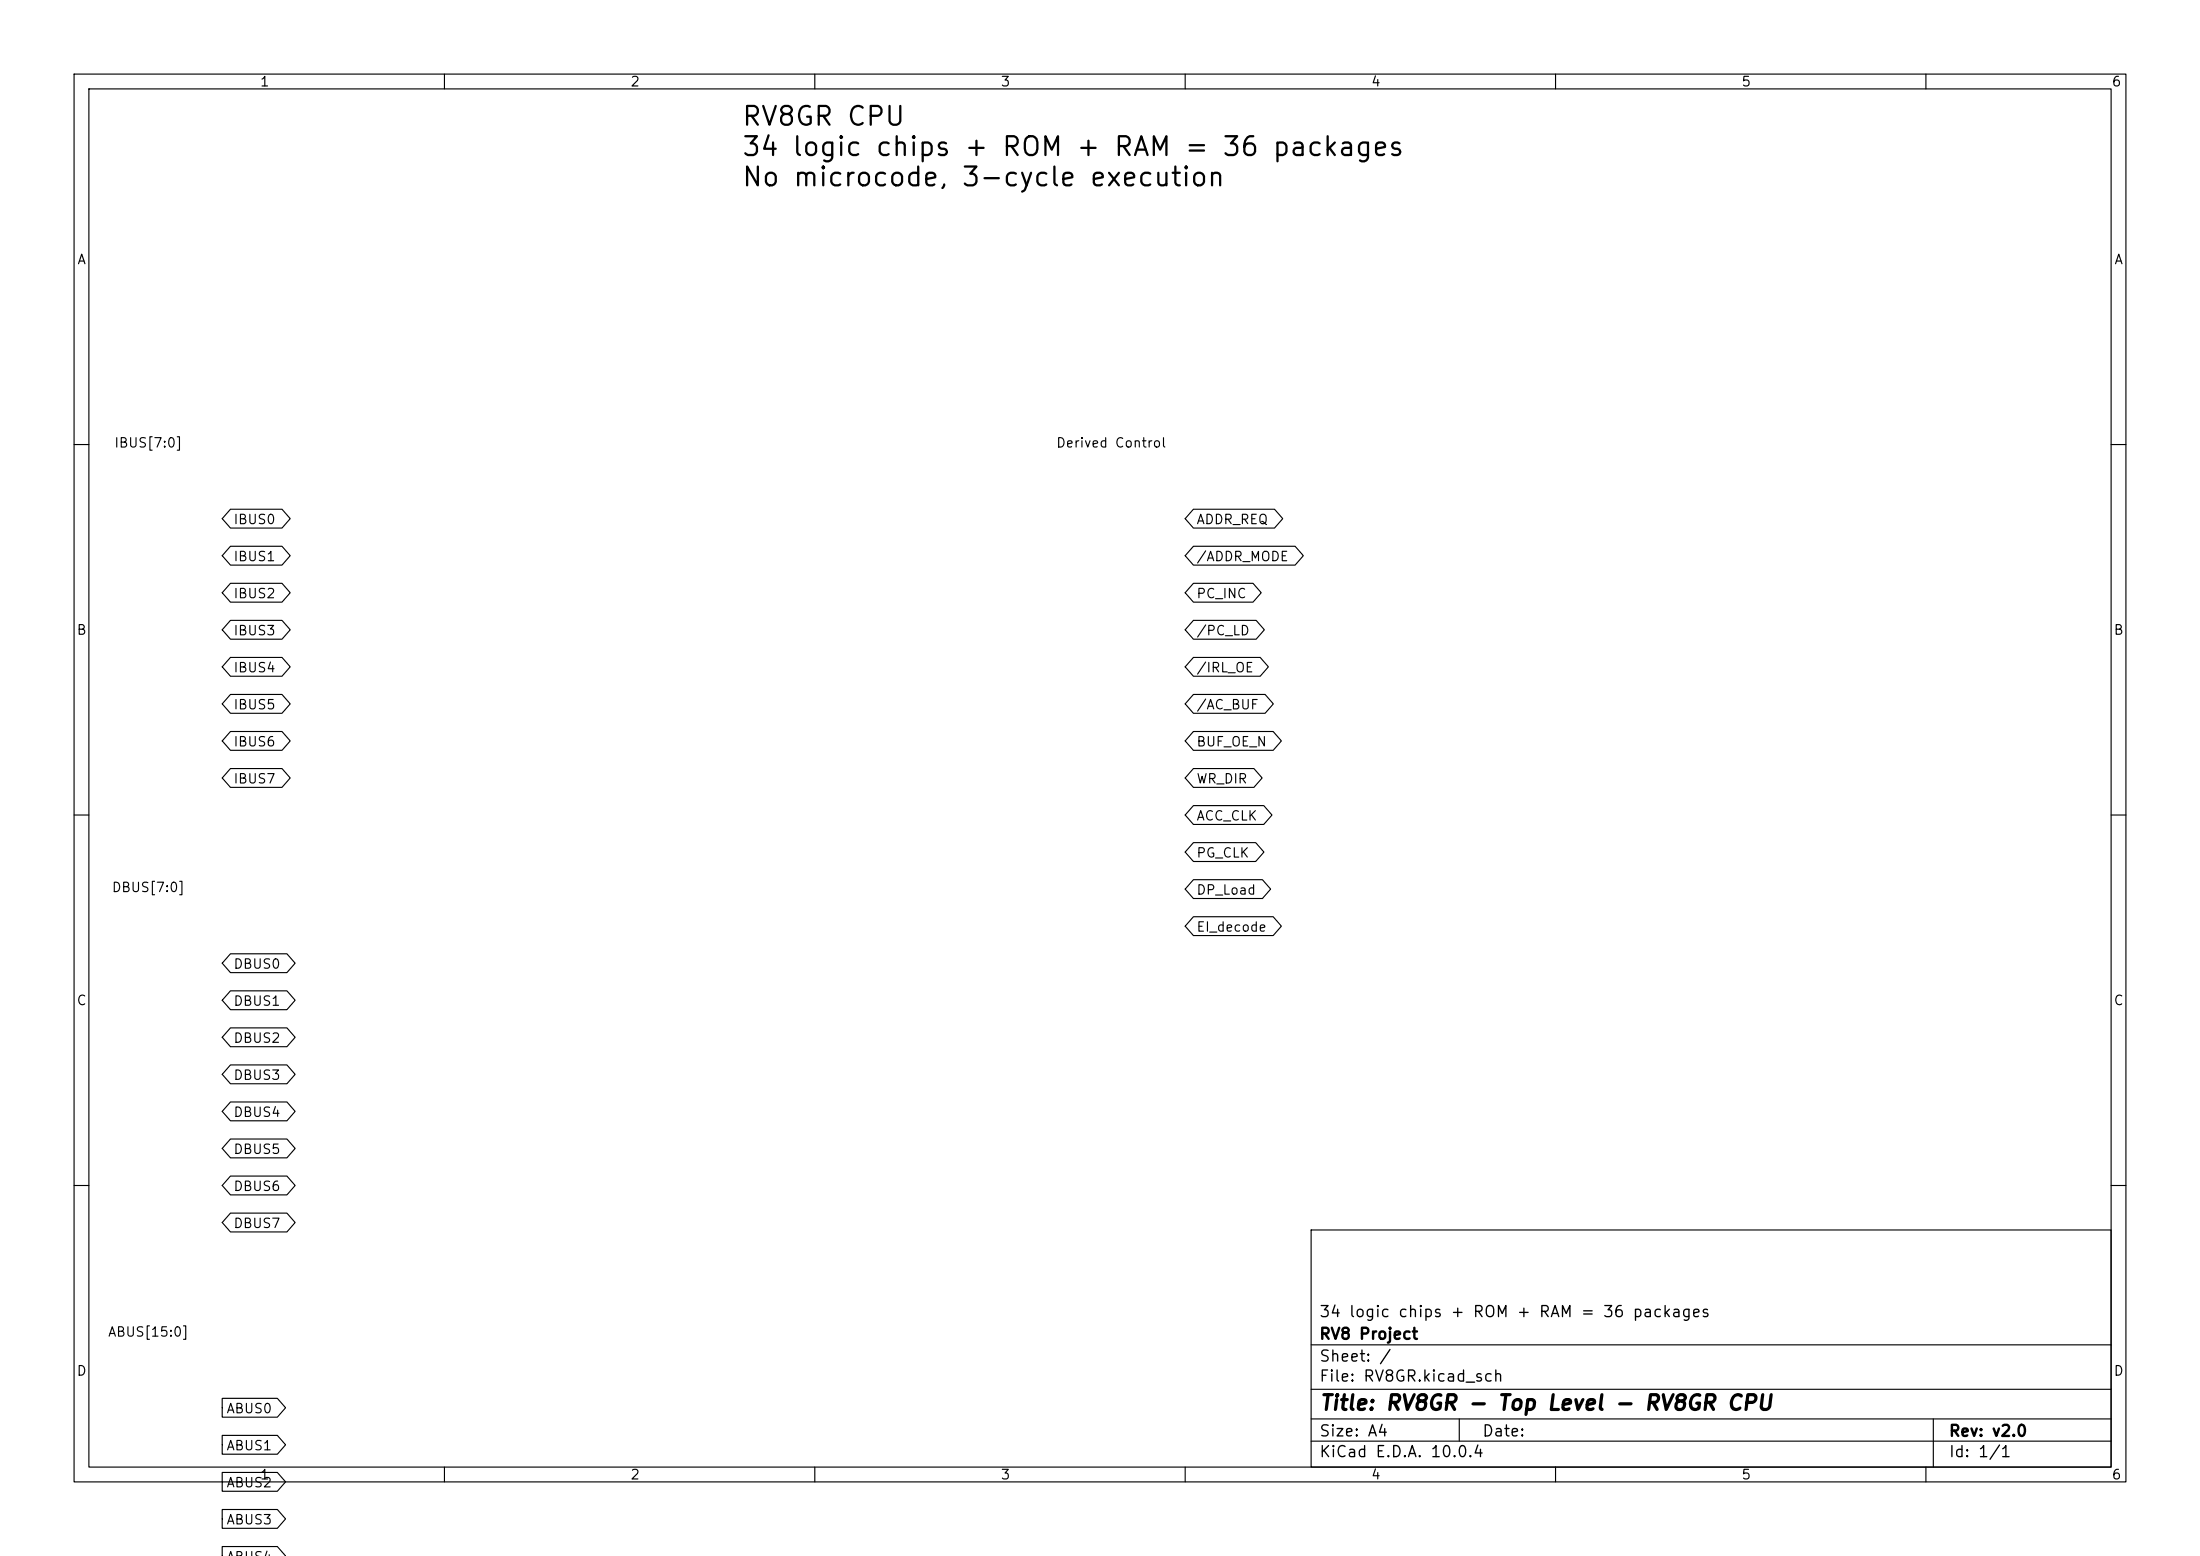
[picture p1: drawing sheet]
<svg xmlns="http://www.w3.org/2000/svg" width="297mm" height="210mm" viewBox="0 0 297 210" stroke-linecap="round" stroke-linejoin="round" font-family="sans-serif">
<g fill="none" stroke="#000" stroke-width=".15">
<path d="M10 10h277v190h-277zM12 12h273v186h-273zM60 10v2M110 10v2M160 10v2M210 10v2M260 10v2M10 60h2M31.1 68.7h7l1.1 1.3-1.1 1.3h-7l-1.1-1.3zM31.1 78.7h7l1.1 1.3-1.1 1.3h-7l-1.1-1.3zM31.1 73.7h7l1.1 1.3-1.1 1.3h-7l-1.1-1.3zM161.1 68.7h11l1.1 1.3-1.1 1.3h-11l-1.1-1.3z"/>
<path d="M161.1 73.7h13.7l1.2 1.3-1.2 1.3h-13.7l-1.1-1.3zM161.1 78.7h8.1l1.1 1.3-1.1 1.3h-8.1l-1.1-1.3zM285 60h2M31.1 83.7h7l1.1 1.3-1.1 1.3h-7l-1.1-1.3zM31.1 88.7h7l1.1 1.3-1.1 1.3h-7l-1.1-1.3zM31.1 93.7h7l1.1 1.3-1.1 1.3h-7l-1.1-1.3zM31.1 98.7h7l1.1 1.3-1.1 1.3h-7l-1.1-1.3zM161.1 98.7h10.8l1.1 1.3-1.1 1.3h-10.8l-1.1-1.3zM161.1 93.7h9.7l1.1 1.3-1.1 1.3h-9.7l-1.1-1.3zM161.1 88.7h9l1.1 1.3-1.1 1.3h-9l-1.1-1.3zM161.1 83.7h8.5l1.1 1.3-1.1 1.3h-8.5l-1.1-1.3zM10 110h2"/>
<path d="M31.1 103.7h7l1.1 1.3-1.1 1.3h-7l-1.1-1.3zM161.1 118.7h9.3l1.1 1.3-1.1 1.3h-9.3l-1.1-1.3zM161.1 113.7h8.4l1.1 1.3-1.1 1.3h-8.4l-1.1-1.3zM161.1 108.7h9.5l1.1 1.3-1.1 1.3h-9.5l-1.1-1.3zM161.1 103.7h8.2l1.1 1.3-1.1 1.3h-8.2l-1.1-1.3zM285 110h2M31.1 128.7h7.6l1.1 1.3-1.1 1.3h-7.6l-1.1-1.3zM31.1 133.7h7.6l1.1 1.3-1.1 1.3h-7.6l-1.1-1.3zM31.1 138.7h7.6l1.1 1.3-1.1 1.3h-7.6l-1.1-1.3zM161.1 123.7h10.8l1.1 1.3-1.1 1.3h-10.8l-1.1-1.3zM31.1 148.7h7.6l1.1 1.3-1.1 1.3h-7.6l-1.1-1.3zM31.1 143.7h7.6l1.1 1.3-1.1 1.3h-7.6l-1.1-1.3z"/>
<path d="M31.1 153.7h7.6l1.1 1.3-1.1 1.3h-7.6l-1.1-1.3zM31.1 158.7h7.6l1.1 1.3-1.1 1.3h-7.6l-1.1-1.3zM10 160h2M31.1 163.7h7.6l1.1 1.3-1.1 1.3h-7.6l-1.1-1.3zM177 166h108v32h-108zM285 160h2M30 188.7h7.4l1.2 1.3-1.2 1.3h-7.4zM30 193.7h7.4l1.2 1.3-1.2 1.3h-7.4zM30 198.7h7.4l1.2 1.3-1.2 1.3h-7.4zM60 198v2M110 198v2M160 198v2"/>
<path d="M177 194.5h108M177 191.5h108M177 187.5h108M177 181.5h108M197 191.5v3M210 198v2M260 198v2M261 191.5v6.5M30 203.7h7.4l1.2 1.3-1.2 1.3h-7.4zM30 210.1v-1.4h7.4l1.2 1.3-.1 .1"/>
</g>
<g font-size="2.5">
<text x="100" y="17.6">RV8GR CPU</text>
<text x="100" y="21.7">34 logic chips + ROM + RAM = 36 packages</text>
<text x="100" y="25.8">No microcode, 3-cycle execution</text>
</g>
<text font-size="2" x="178" y="190.8">Title: RV8GR - Top Level - RV8GR CPU</text>
<g font-size="1.5">
<text x="178" y="178.2">34 logic chips + ROM + RAM = 36 packages</text>
<text x="178" y="184.2">Sheet: /</text>
<text x="178" y="181.2">RV8 Project</text>
<text x="178" y="186.9">File: RV8GR.kicad_sch</text>
<text x="178" y="197.1">KiCad E.D.A. 10.0.4</text>
<text x="178" y="194.3">Size: A4</text>
<text x="200" y="194.3">Date:</text>
<text x="263" y="194.3">Rev: v2.0</text>
<text x="263" y="197.1">Id: 1/1</text>
</g>
<g font-size="1.3">
<text x="35" y="12">1</text>
<text x="85" y="12">2</text>
<text x="135" y="12">3</text>
<text x="185" y="12">4</text>
<text x="235" y="12">5</text>
<text x="285" y="12">6</text>
<text x="10.3" y="36">A</text>
<text x="285.3" y="36">A</text>
<text x="15.3" y="60.7">IBUS[7:0]</text>
<text x="142.5" y="60.7">Derived Control</text>
<text x="31.4" y="71.1">IBUS0</text>
<text x="161.4" y="71.1">ADDR_REQ</text>
<text x="31.4" y="76.1">IBUS1</text>
<text x="161.4" y="76.1">/ADDR_MODE</text>
<text x="31.4" y="81.1">IBUS2</text>
<text x="161.4" y="81.1">PC_INC</text>
<text x="10.3" y="86">B</text>
<text x="31.4" y="86.1">IBUS3</text>
<text x="161.4" y="86.1">/PC_LD</text>
<text x="285.3" y="86">B</text>
<text x="31.4" y="91.1">IBUS4</text>
<text x="161.4" y="91.1">/IRL_OE</text>
<text x="31.4" y="96.1">IBUS5</text>
<text x="31.4" y="101.1">IBUS6</text>
<text x="161.4" y="101.1">BUF_OE_N</text>
<text x="161.4" y="96.1">/AC_BUF</text>
<text x="31.4" y="106.1">IBUS7</text>
<text x="161.4" y="106.1">WR_DIR</text>
<text x="161.4" y="111.1">ACC_CLK</text>
<text x="161.4" y="116.1">PG_CLK</text>
<text x="15" y="120.7">DBUS[7:0]</text>
<text x="161.4" y="121.1">DP_Load</text>
<text x="31.4" y="131.1">DBUS0</text>
<text x="161.4" y="126.1">EI_decode</text>
<text x="10.3" y="136">C</text>
<text x="31.4" y="136.1">DBUS1</text>
<text x="285.3" y="136">C</text>
<text x="31.4" y="141.1">DBUS2</text>
<text x="31.4" y="146.1">DBUS3</text>
<text x="31.4" y="151.1">DBUS4</text>
<text x="31.4" y="156.1">DBUS5</text>
<text x="31.4" y="161.1">DBUS6</text>
<text x="31.4" y="166.1">DBUS7</text>
<text x="10.3" y="186">D</text>
<text x="14.5" y="180.7">ABUS[15:0]</text>
<text x="285.3" y="186">D</text>
<text x="30.5" y="191.1">ABUS0</text>
<text x="30.5" y="196.1">ABUS1</text>
<text x="30.5" y="201.1">ABUS2</text>
<text x="35" y="200">1</text>
<text x="85" y="200">2</text>
<text x="135" y="200">3</text>
<text x="185" y="200">4</text>
<text x="235" y="200">5</text>
<text x="285" y="200">6</text>
<text x="30.5" y="206.1">ABUS3</text>
</g>
</svg>
